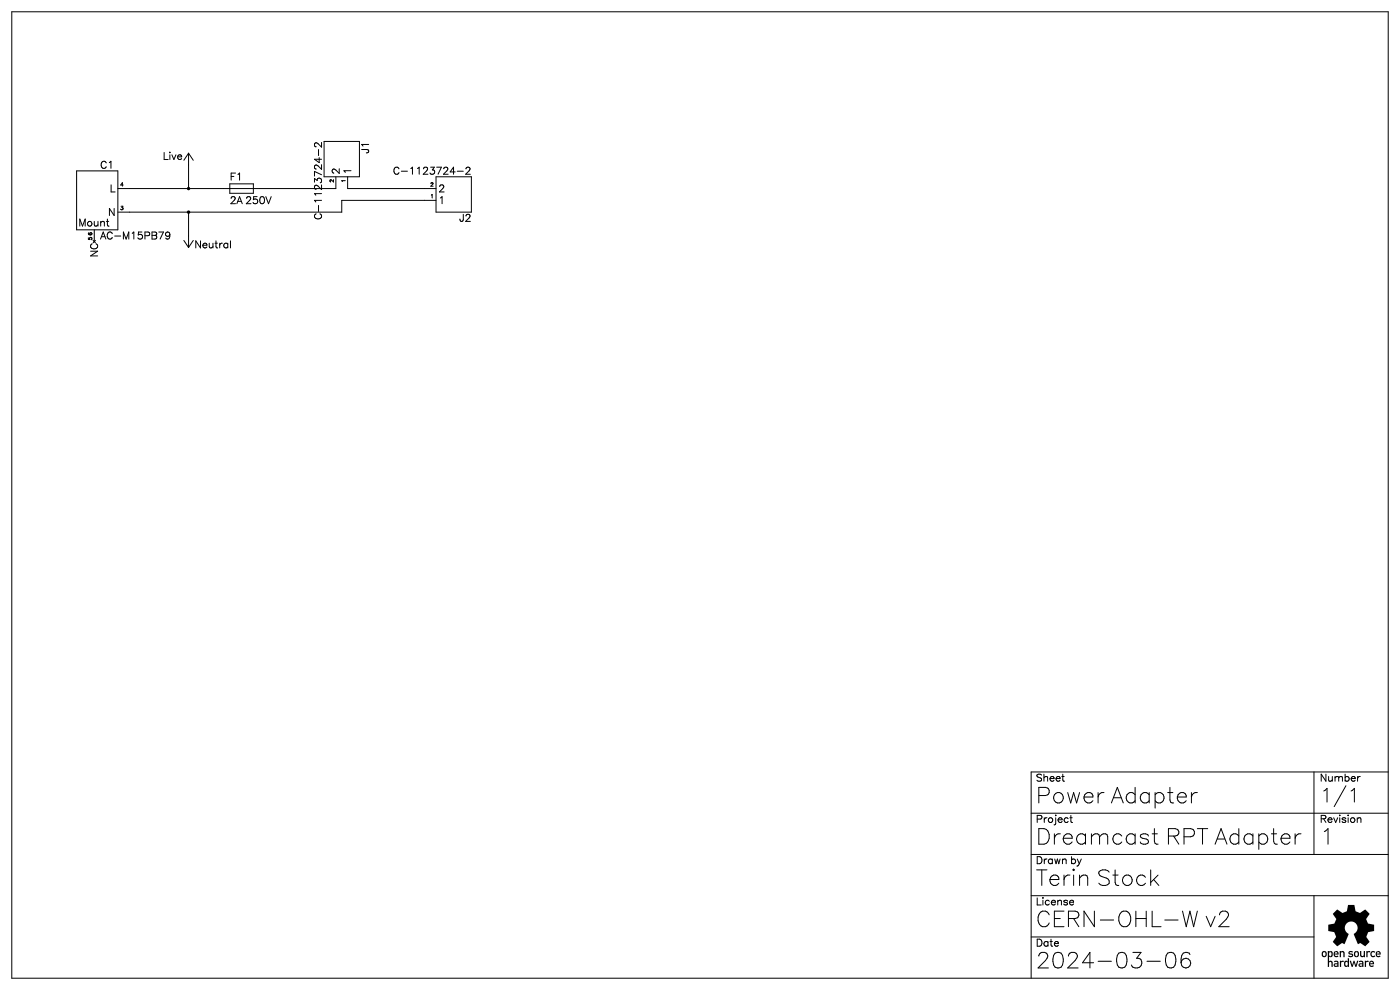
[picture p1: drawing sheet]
<svg xmlns="http://www.w3.org/2000/svg" width="297mm" height="210mm" viewBox="0 0 297 210" stroke-linecap="round" stroke-linejoin="round" font-family="sans-serif">
<g fill="none" stroke="#000" stroke-width=".21">
<path d="M2.5 2.5h292v205h-292zM16.3 36.2h8.7v12.5h-8.7zM40 32.5v7.5M40 32.5l-1 1.5M40 32.5l1 1.5M48.8 39h4.9v2h-4.9zM68.8 30h7.5v7.5h-7.5zM71.3 37.5v2.5h-46.3M73.7 37.5v2.5h18.8M84.6 35.8a.55 .55 0 0 0-.6-.3 .55 .55 0 0 0-.4 .5v.4a.55 .55 0 0 0 .4 .6 .55 .55 0 0 0 .6-.4M85.1 36.3h1.3M92.5 37.5h7.5v7.5h-7.5z"/>
<path d="M20 48.7v2.5M39 51l1 1.5M40 45v7.5M41 51l-1 1.5M67.1 45.4a.55 .55 0 0 0-.4 .6 .55 .55 0 0 0 .6 .4h.3a.55 .55 0 0 0 .6-.4 .55 .55 0 0 0-.3-.6M67.6 43.6v1.3M92.5 42.5h-20v2.5h-47.5M218.8 172.5h75.7M278.7 163.8v17.5M286.9 167.6l.4-.4v2.9M294.5 163.8h-75.7v43.7M218.8 181.3h75.7"/>
<path d="M218.8 198.7h59.9M218.8 190h75.7M278.7 190v17.5M248.2 202h.3a1.51 1.51 0 0 1 .9 1.9l-.1 .8-.3 .5-.8 .1M252.4 202.5a.97 .97 0 0 0-1.4-.3l-.3 .4-.2 1.6"/>
<circle cx="251.6" cy="204.3" r="1.02"/>
</g>
<g fill="#000">
<path d="M282.8 193.8l.9-.9 1.1 .8 .9-.4 .3-1.3h1.3l.3 1.3 .9 .4 1.2-.8 .8 1-.7 1 .4 1 1.3 .3v1.3l-1.2 .2-.4 1 .6 1.1-.9 .9-1-.7-.5 .3-.9-2.1 .1-.2a1.36 1.36 0 0 0 .2-2.1 1.36 1.36 0 0 0-2.1 .3 1.36 1.36 0 0 0 .7 2l-.9 2.1-.5-.3-1 .7-.9-.9 .6-1.1-.4-1-1.2-.2v-1.3l1.3-.3 .4-.9zM280.6 201.9l.3-.2-.3 .7 .3 .7a.7 .7 0 0 1-.3-1.2zM280.9 201.7a.68 .68 0 0 1 .6 .7 .68 .68 0 0 1-.6 .7v-.3l.2-.1 .1-.3-.1-.3-.2-.1zM281.7 201.7h.2v.2l.3-.2v.3a.44 .44 0 0 0-.3 .4 .44 .44 0 0 0 .3 .4v.2l-.3-.1v1a.44 .44 0 0 1 .5-.1 .44 .44 0 0 1 .3 .4v.9h-.2v-.8a.26 .26 0 0 0-.3-.3 .26 .26 0 0 0-.3 .3v.8h-.2zM282.2 201.7a.69 .69 0 0 1 .5 .7 .69 .69 0 0 1-.5 .6v-.2a.46 .46 0 0 0 0-.8zM283 203.9l.4-.1a.44 .44 0 0 1 .6 .4v.9h-.4v-.8a.24 .24 0 0 0-.1-.3 .24 .24 0 0 0-.3 .1zM283.1 201.9l.2-.2-.1 .6h.1v.2h-.1a.34 .34 0 0 0 .2 .3 .34 .34 0 0 0 .4-.1l.2 .1a.66 .66 0 0 1-1 0 .66 .66 0 0 1 .1-.9zM283.3 201.7h.1a.58 .58 0 0 1 .6 .8h-.7v-.2h.4l-.1-.3h-.3zM283 204.4l.6-.1v.2h-.2a.21 .21 0 0 0-.2 .3 .21 .21 0 0 0 .3 .1l.1 .2a.44 .44 0 0 1-.5-.1 .44 .44 0 0 1-.1-.6zM284.3 203.8h.2v.1l.3-.1 .3 .1-.2 .2-.4 .1v.9h-.2zM285.3 203.9l.4-.1 .1 .3a.37 .37 0 0 0-.4 .3 .37 .37 0 0 0 .4 .4v.3a.55 .55 0 0 1-.6-.2 .55 .55 0 0 1-.1-.7zM284.2 201.7h.3v.2a.44 .44 0 0 1 .5-.2 .44 .44 0 0 1 .3 .5v.8h-.3v-.7a.26 .26 0 0 0-.3-.3 .26 .26 0 0 0-.2 .3v.7h-.3z"/>
<path d="M285.9 203.3h.3v1.8h-.3v-.1l-.1 .1zM286.1 201.9l.4-.2 .5 .2-.2 .1a.24 .24 0 0 0-.3-.1 .24 .24 0 0 0-.1 .3h.1a.46 .46 0 0 1 .6 .6 .46 .46 0 0 1-.8 .2l-.3-.2 .1-.2a.31 .31 0 0 0 .4 .3 .31 .31 0 0 0 .2-.4l-.5-.1zM287.4 201.9l.4-.2v.3l-.2 .1-.1 .3 .1 .3 .2 .1v.3a.69 .69 0 0 1-.6-.5 .69 .69 0 0 1 .2-.7zM286.3 203.8h.3l.3 .9 .3-.9h.1l.3 .9 .3-.9h.3l-.4 1.3h-.3l-.2-.9-.3 .9h-.3zM287.8 201.7a.69 .69 0 0 1 .5 .7 .69 .69 0 0 1-.5 .7l.2-.7zM288.3 204.4l.5-.1v.2h-.1a.22 .22 0 0 0-.2 .4 .21 .21 0 0 0 .3 0v.2a.43 .43 0 0 1-.5-.1 .43 .43 0 0 1 0-.6zM288.5 201.7h.3v.8a.26 .26 0 0 0 .2 .3 .26 .26 0 0 0 .3-.3v-.8h.3v1.3h-.3v-.1a.44 .44 0 0 1-.5 .1 .44 .44 0 0 1-.3-.4zM288.3 203.9l.4-.1a.44 .44 0 0 1 .5 .4v.9l-.2-.1-.2 .1 .2-1h-.5zM289.5 203.8h.3v.1l.3-.1 .3 .1-.2 .2-.4 .1v.9h-.3zM289.9 201.7h.2v.2l.3-.2 .3 .1-.2 .2-.4 .1v.9h-.2zM290.6 203.9l.2-.1-.1 .5h.1v.2h-.1a.33 .33 0 0 0 .2 .4 .33 .33 0 0 0 .4-.2l.2 .2a.66 .66 0 0 1-1 0 .66 .66 0 0 1 .1-1zM290.8 203.8h.2a.58 .58 0 0 1 .5 .7h-.7v-.2h.4l-.1-.2h-.3z"/>
<path d="M290.9 201.9l.6-.1 .3 .1-.2 .2a.36 .36 0 0 0-.5 0 .36 .36 0 0 0 0 .5 .36 .36 0 0 0 .5 .1l.2 .1a.65 .65 0 0 1-1 0 .65 .65 0 0 1 .1-.9zM292.2 201.7h.2a.58 .58 0 0 1 .5 .8h-.7v-.2h.4l-.1-.3h-.3zM292 201.9l.2-.2-.1 .6h.1v.2h-.1a.34 .34 0 0 0 .2 .3 .34 .34 0 0 0 .4-.1l.2 .1a.66 .66 0 0 1-1 0 .66 .66 0 0 1 .1-.9z"/>
</g>
<path d="M40 40h.1M40 45h.1" fill="none" stroke="#000" stroke-width=".75"/>
<g font-size="5.3">
<text x="219.8" y="170.4">Power Adapter</text>
<text x="219.8" y="179.1">Dreamcast RPT Adapter</text>
<text x="280" y="179.1">1</text>
<text x="219.8" y="187.9">Terin Stock</text>
<text x="219.8" y="196.6">CERN-OHL-W v2</text>
<text x="219.8" y="205.4">2024-03-06</text>
</g>
<text font-size="4.6" x="280" y="170.2">1/1</text>
<g font-size="2.4">
<text x="21.3" y="35.8">C1</text>
<text x="34.3" y="33.9">Live</text>
<text x="78.3" y="32.5" transform="rotate(-90 78.3 32.5)">J1</text>
<text x="23.2" y="40.7">L</text>
<text x="48.8" y="38.3">F1</text>
<text x="72" y="37" transform="rotate(-90 72 37)">2</text>
<text x="74.5" y="37" transform="rotate(-90 74.5 37)">1</text>
<text x="86" y="37">C-1123724-2</text>
<text x="93" y="40.7">2</text>
<text x="16.7" y="48">Mount</text>
<text x="22.8" y="45.8">N</text>
<text x="48.8" y="43.2">2A 250V</text>
<text x="68.3" y="44" transform="rotate(-90 68.3 44)">C-1123724-2</text>
<text x="93" y="43.2">1</text>
<text x="97.5" y="47">J2</text>
<text x="21.3" y="50.8">AC-M15PB79</text>
<text x="41.2" y="52.6">Neutral</text>
<text x="20.8" y="55" transform="rotate(-90 20.8 55)">NC</text>
<text x="219.8" y="165.8">Sheet</text>
<text x="280" y="165.8">Number</text>
<text x="219.8" y="174.5">Project</text>
<text x="280" y="174.5">Revision</text>
<text x="219.8" y="183.2">Drawn by</text>
<text x="219.8" y="192">License</text>
<text x="219.8" y="200.7">Date</text>
</g>
<g font-size="1.2">
<text x="25.5" y="39.5">4</text>
<text x="70.8" y="38.7" transform="rotate(-90 70.8 38.7)">2</text>
<text x="73.3" y="38.7" transform="rotate(-90 73.3 38.7)">1</text>
<text x="91.3" y="39.5">2</text>
<text x="91.3" y="42">1</text>
<text x="25.5" y="44.5">3</text>
<text x="19.5" y="50.9" transform="rotate(-90 19.5 50.9)">5 6</text>
</g>
</svg>
